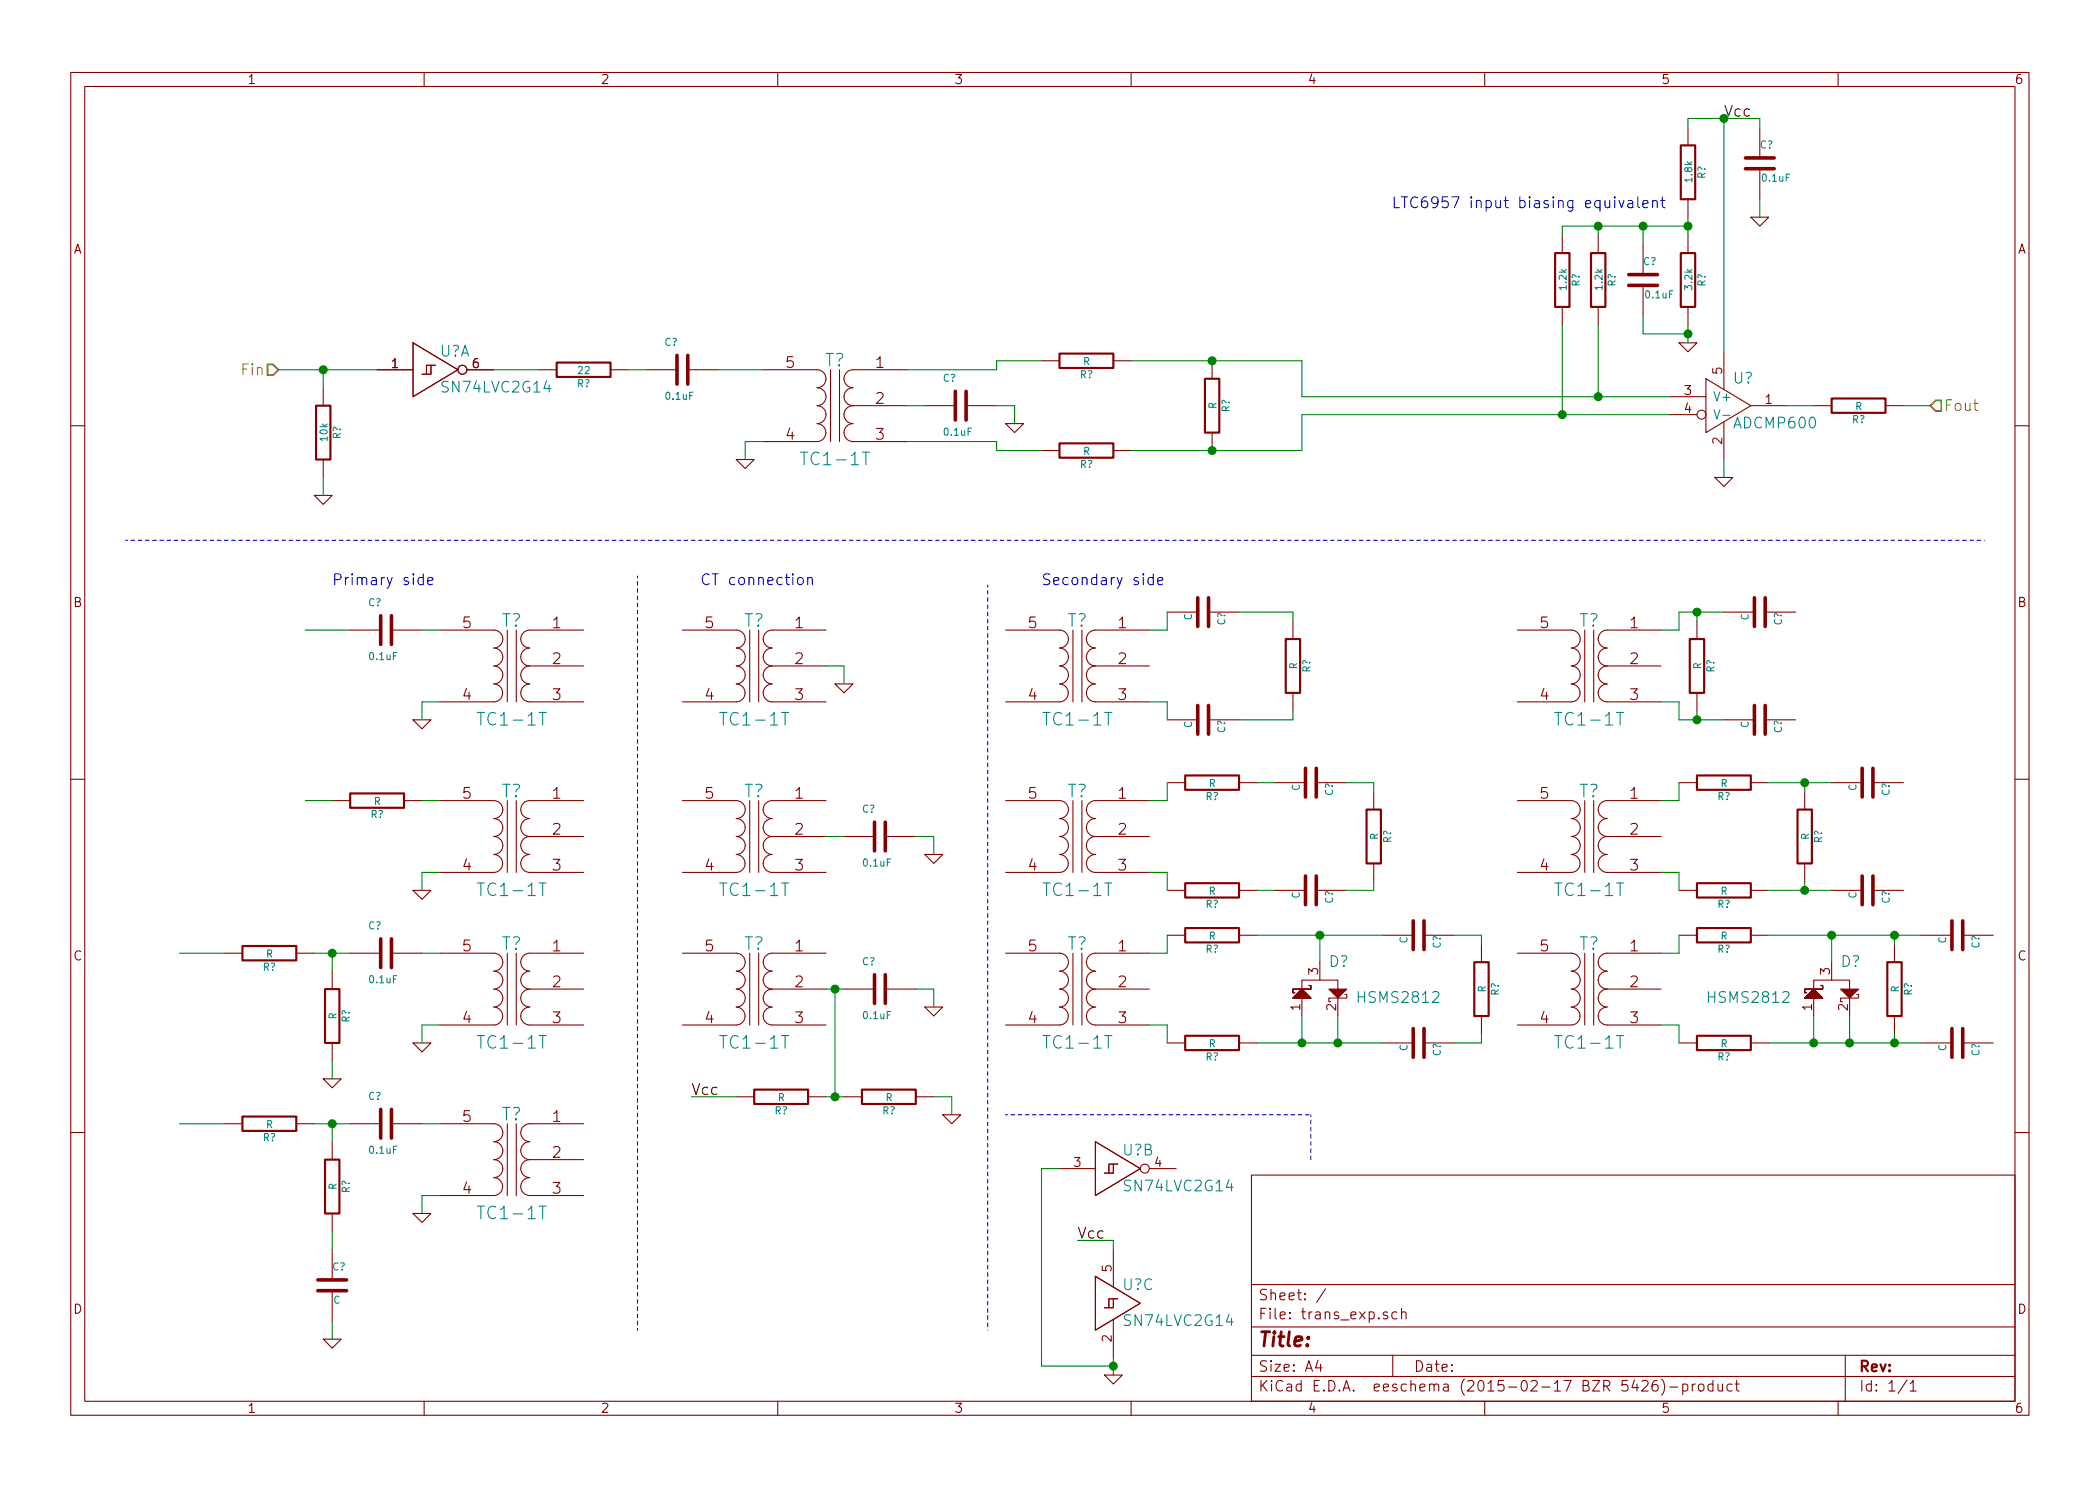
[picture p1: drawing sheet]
EESchema Schematic File Version 2
LIBS:vcg
LIBS:power
LIBS:device
LIBS:transistors
LIBS:conn
LIBS:linear
LIBS:regul
LIBS:74xx
LIBS:cmos4000
LIBS:adc-dac
LIBS:memory
LIBS:xilinx
LIBS:special
LIBS:microcontrollers
LIBS:dsp
LIBS:microchip
LIBS:analog_switches
LIBS:motorola
LIBS:texas
LIBS:intel
LIBS:audio
LIBS:interface
LIBS:digital-audio
LIBS:philips
LIBS:display
LIBS:cypress
LIBS:siliconi
LIBS:opto
LIBS:atmel
LIBS:contrib
LIBS:valves
LIBS:trans_exp-cache
EELAYER 25 0
EELAYER END
$Descr A4 11693 8268
encoding utf-8
Sheet 1 1
Title ""
Date ""
Rev ""
Comp ""
Comment1 ""
Comment2 ""
Comment3 ""
Comment4 ""
$EndDescr
$Comp
L TRANSFO4 T?
U 1 1
P 4650 2250
F 0 "T?" H 4650 2500 70  0000 C CNN
F 1 "TC1-1T" H 4650 1950 70  0000 C CNN
F 2 "" H 4650 2250 60  0000 C CNN
F 3 "" H 4650 2250 60  0000 C CNN
	1    4650 2250
	-1   0    0    -1  
$EndComp
$Comp
L R R?
U 1 1
P 1800 2400
F 0 "R?" V 1880 2400 40  0000 C CNN
F 1 "10k" V 1807 2401 40  0000 C CNN
F 2 "" V 1730 2400 30  0000 C CNN
F 3 "" H 1800 2400 30  0000 C CNN
	1    1800 2400
	1    0    0    -1  
$EndComp
Text HLabel 1550 2050 0    60   Input ~ 0
Fin
$Comp
L C C?
U 1 1
P 3800 2050
F 0 "C?" V 3650 1950 40  0000 L CNN
F 1 "0.1uF" V 3950 1950 40  0000 L CNN
F 2 "" H 3838 1900 30  0000 C CNN
F 3 "" H 3800 2050 60  0000 C CNN
	1    3800 2050
	0    1    1    0   
$EndComp
$Comp
L GND #PWR?
U 1 1
P 1800 2750
F 0 "#PWR?" H 1800 2750 30  0001 C CNN
F 1 "GND" H 1800 2680 30  0001 C CNN
F 2 "" H 1800 2750 60  0000 C CNN
F 3 "" H 1800 2750 60  0000 C CNN
	1    1800 2750
	1    0    0    -1  
$EndComp
$Comp
L GND #PWR?
U 1 1
P 4150 2550
F 0 "#PWR?" H 4150 2550 30  0001 C CNN
F 1 "GND" H 4150 2480 30  0001 C CNN
F 2 "" H 4150 2550 60  0000 C CNN
F 3 "" H 4150 2550 60  0000 C CNN
	1    4150 2550
	1    0    0    -1  
$EndComp
$Comp
L R R?
U 1 1
P 10350 2250
F 0 "R?" V 10430 2250 40  0000 C CNN
F 1 "R" V 10357 2251 40  0000 C CNN
F 2 "" V 10280 2250 30  0000 C CNN
F 3 "" H 10350 2250 30  0000 C CNN
	1    10350 2250
	0    1    1    0   
$EndComp
Text HLabel 10750 2250 2    60   Input ~ 0
Fout
$Comp
L SN74LVC2G14 U?
U 1 1
P 2300 2050
F 0 "U?" H 2450 2150 60  0000 L CNN
F 1 "SN74LVC2G14" H 2450 1950 60  0000 L CNN
F 2 "" H 2300 2050 60  0000 C CNN
F 3 "" H 2300 2050 60  0000 C CNN
	1    2300 2050
	1    0    0    -1  
$EndComp
$Comp
L SN74LVC2G14 U?
U 2 1
P 6100 6500
F 0 "U?" H 6250 6600 60  0000 L CNN
F 1 "SN74LVC2G14" H 6250 6400 60  0000 L CNN
F 2 "" H 6100 6500 60  0000 C CNN
F 3 "" H 6100 6500 60  0000 C CNN
	2    6100 6500
	1    0    0    -1  
$EndComp
$Comp
L SN74LVC2G14 U?
U 3 1
P 6100 7250
F 0 "U?" H 6250 7350 60  0000 L CNN
F 1 "SN74LVC2G14" H 6250 7150 60  0000 L CNN
F 2 "" H 6100 7250 60  0000 C CNN
F 3 "" H 6100 7250 60  0000 C CNN
	3    6100 7250
	1    0    0    -1  
$EndComp
$Comp
L ADCMP600 U?
U 1 1
P 9500 2250
F 0 "U?" H 9650 2400 60  0000 L CNN
F 1 "ADCMP600" H 9650 2150 60  0000 L CNN
F 2 "" H 9500 2250 60  0000 C CNN
F 3 "" H 9500 2250 60  0000 C CNN
	1    9500 2250
	1    0    0    -1  
$EndComp
$Comp
L R R?
U 1 1
P 9400 950
F 0 "R?" V 9480 950 40  0000 C CNN
F 1 "1.8k" V 9407 951 40  0000 C CNN
F 2 "" V 9330 950 30  0000 C CNN
F 3 "" H 9400 950 30  0000 C CNN
	1    9400 950 
	1    0    0    -1  
$EndComp
$Comp
L R R?
U 1 1
P 9400 1550
F 0 "R?" V 9480 1550 40  0000 C CNN
F 1 "3.2k" V 9407 1551 40  0000 C CNN
F 2 "" V 9330 1550 30  0000 C CNN
F 3 "" H 9400 1550 30  0000 C CNN
	1    9400 1550
	1    0    0    -1  
$EndComp
$Comp
L R R?
U 1 1
P 8900 1550
F 0 "R?" V 8980 1550 40  0000 C CNN
F 1 "1.2k" V 8907 1551 40  0000 C CNN
F 2 "" V 8830 1550 30  0000 C CNN
F 3 "" H 8900 1550 30  0000 C CNN
	1    8900 1550
	1    0    0    -1  
$EndComp
$Comp
L R R?
U 1 1
P 8700 1550
F 0 "R?" V 8780 1550 40  0000 C CNN
F 1 "1.2k" V 8707 1551 40  0000 C CNN
F 2 "" V 8630 1550 30  0000 C CNN
F 3 "" H 8700 1550 30  0000 C CNN
	1    8700 1550
	1    0    0    -1  
$EndComp
$Comp
L C C?
U 1 1
P 9150 1550
F 0 "C?" H 9150 1650 40  0000 L CNN
F 1 "0.1uF" H 9156 1465 40  0000 L CNN
F 2 "" H 9188 1400 30  0000 C CNN
F 3 "" H 9150 1550 60  0000 C CNN
	1    9150 1550
	1    0    0    -1  
$EndComp
$Comp
L C C?
U 1 1
P 9800 900
F 0 "C?" H 9800 1000 40  0000 L CNN
F 1 "0.1uF" H 9806 815 40  0000 L CNN
F 2 "" H 9838 750 30  0000 C CNN
F 3 "" H 9800 900 60  0000 C CNN
	1    9800 900 
	1    0    0    -1  
$EndComp
$Comp
L GND #PWR?
U 1 1
P 9800 1200
F 0 "#PWR?" H 9800 1200 30  0001 C CNN
F 1 "GND" H 9800 1130 30  0001 C CNN
F 2 "" H 9800 1200 60  0000 C CNN
F 3 "" H 9800 1200 60  0000 C CNN
	1    9800 1200
	1    0    0    -1  
$EndComp
$Comp
L GND #PWR?
U 1 1
P 9400 1900
F 0 "#PWR?" H 9400 1900 30  0001 C CNN
F 1 "GND" H 9400 1830 30  0001 C CNN
F 2 "" H 9400 1900 60  0000 C CNN
F 3 "" H 9400 1900 60  0000 C CNN
	1    9400 1900
	1    0    0    -1  
$EndComp
$Comp
L GND #PWR?
U 1 1
P 9600 2650
F 0 "#PWR?" H 9600 2650 30  0001 C CNN
F 1 "GND" H 9600 2580 30  0001 C CNN
F 2 "" H 9600 2650 60  0000 C CNN
F 3 "" H 9600 2650 60  0000 C CNN
	1    9600 2650
	1    0    0    -1  
$EndComp
Wire Wire Line
	9400 700  9400 650 
Wire Wire Line
	9400 650  9800 650 
Wire Wire Line
	9800 650  9800 700 
Wire Wire Line
	9600 650  9600 1950
Connection ~ 9600 650 
Wire Wire Line
	9800 1100 9800 1200
Wire Wire Line
	9400 1200 9400 1300
Wire Wire Line
	9400 1800 9400 1900
Wire Wire Line
	9150 1750 9150 1850
Wire Wire Line
	9150 1850 9400 1850
Connection ~ 9400 1850
Wire Wire Line
	8700 1300 8700 1250
Wire Wire Line
	8700 1250 9400 1250
Connection ~ 9400 1250
Wire Wire Line
	8900 1300 8900 1250
Connection ~ 8900 1250
Wire Wire Line
	9150 1350 9150 1250
Connection ~ 9150 1250
Text Label 9600 650  0    60   ~ 0
Vcc
Wire Wire Line
	1550 2050 2100 2050
Wire Wire Line
	1800 2150 1800 2050
Connection ~ 1800 2050
$Comp
L R R?
U 1 1
P 3250 2050
F 0 "R?" V 3330 2050 40  0000 C CNN
F 1 "22" V 3257 2051 40  0000 C CNN
F 2 "" V 3180 2050 30  0000 C CNN
F 3 "" H 3250 2050 30  0000 C CNN
	1    3250 2050
	0    1    1    0   
$EndComp
Wire Wire Line
	1800 2650 1800 2750
Wire Wire Line
	2750 2050 3000 2050
Wire Wire Line
	3500 2050 3600 2050
Wire Wire Line
	4000 2050 4250 2050
Wire Wire Line
	4250 2450 4150 2450
Wire Wire Line
	4150 2450 4150 2550
Wire Wire Line
	6200 7550 6200 7650
Wire Wire Line
	6200 7600 5800 7600
Wire Wire Line
	5800 7600 5800 6500
Wire Wire Line
	5800 6500 5900 6500
Connection ~ 6200 7600
$Comp
L GND #PWR?
U 1 1
P 6200 7650
F 0 "#PWR?" H 6200 7650 30  0001 C CNN
F 1 "GND" H 6200 7580 30  0001 C CNN
F 2 "" H 6200 7650 60  0000 C CNN
F 3 "" H 6200 7650 60  0000 C CNN
	1    6200 7650
	1    0    0    -1  
$EndComp
Wire Wire Line
	6000 6900 6200 6900
Wire Wire Line
	6200 6900 6200 6950
Text Label 6000 6900 0    60   ~ 0
Vcc
$Comp
L C C?
U 1 1
P 5350 2250
F 0 "C?" V 5200 2150 40  0000 L CNN
F 1 "0.1uF" V 5500 2150 40  0000 L CNN
F 2 "" H 5388 2100 30  0000 C CNN
F 3 "" H 5350 2250 60  0000 C CNN
	1    5350 2250
	0    1    1    0   
$EndComp
Wire Wire Line
	9950 2250 10100 2250
Wire Wire Line
	10600 2250 10750 2250
Wire Wire Line
	9600 2550 9600 2650
Wire Wire Line
	8900 1800 8900 2200
Wire Wire Line
	7250 2200 9300 2200
Wire Wire Line
	8700 1800 8700 2300
Wire Wire Line
	7250 2300 9300 2300
$Comp
L GND #PWR?
U 1 1
P 5650 2350
F 0 "#PWR?" H 5650 2350 30  0001 C CNN
F 1 "GND" H 5650 2280 30  0001 C CNN
F 2 "" H 5650 2350 60  0000 C CNN
F 3 "" H 5650 2350 60  0000 C CNN
	1    5650 2350
	1    0    0    -1  
$EndComp
Wire Wire Line
	5550 2250 5650 2250
Wire Wire Line
	5650 2250 5650 2350
Wire Wire Line
	5050 2250 5150 2250
Text Notes 7750 1150 0    60   ~ 0
LTC6957 input biasing equivalent
$Comp
L R R?
U 1 1
P 6050 2000
F 0 "R?" V 6130 2000 40  0000 C CNN
F 1 "R" V 6057 2001 40  0000 C CNN
F 2 "" V 5980 2000 30  0000 C CNN
F 3 "" H 6050 2000 30  0000 C CNN
	1    6050 2000
	0    1    1    0   
$EndComp
$Comp
L R R?
U 1 1
P 6050 2500
F 0 "R?" V 6130 2500 40  0000 C CNN
F 1 "R" V 6057 2501 40  0000 C CNN
F 2 "" V 5980 2500 30  0000 C CNN
F 3 "" H 6050 2500 30  0000 C CNN
	1    6050 2500
	0    1    1    0   
$EndComp
$Comp
L R R?
U 1 1
P 6750 2250
F 0 "R?" V 6830 2250 40  0000 C CNN
F 1 "R" V 6757 2251 40  0000 C CNN
F 2 "" V 6680 2250 30  0000 C CNN
F 3 "" H 6750 2250 30  0000 C CNN
	1    6750 2250
	1    0    0    -1  
$EndComp
Wire Wire Line
	6300 2000 7250 2000
Wire Wire Line
	7250 2000 7250 2200
Connection ~ 8900 2200
Wire Wire Line
	6300 2500 7250 2500
Wire Wire Line
	7250 2500 7250 2300
Connection ~ 8700 2300
Wire Wire Line
	5050 2050 5550 2050
Wire Wire Line
	5550 2050 5550 2000
Wire Wire Line
	5550 2000 5800 2000
Wire Wire Line
	5050 2450 5550 2450
Wire Wire Line
	5550 2450 5550 2500
Wire Wire Line
	5550 2500 5800 2500
Connection ~ 6750 2000
Connection ~ 6750 2500
Text Notes 1850 3250 0    60   ~ 0
Primary side
$Comp
L TRANSFO4 T?
U 1 1
P 2850 3700
F 0 "T?" H 2850 3950 70  0000 C CNN
F 1 "TC1-1T" H 2850 3400 70  0000 C CNN
F 2 "" H 2850 3700 60  0000 C CNN
F 3 "" H 2850 3700 60  0000 C CNN
	1    2850 3700
	-1   0    0    -1  
$EndComp
$Comp
L C C?
U 1 1
P 2150 3500
F 0 "C?" V 2000 3400 40  0000 L CNN
F 1 "0.1uF" V 2300 3400 40  0000 L CNN
F 2 "" H 2188 3350 30  0000 C CNN
F 3 "" H 2150 3500 60  0000 C CNN
	1    2150 3500
	0    1    1    0   
$EndComp
$Comp
L GND #PWR?
U 1 1
P 2350 4000
F 0 "#PWR?" H 2350 4000 30  0001 C CNN
F 1 "GND" H 2350 3930 30  0001 C CNN
F 2 "" H 2350 4000 60  0000 C CNN
F 3 "" H 2350 4000 60  0000 C CNN
	1    2350 4000
	1    0    0    -1  
$EndComp
Wire Wire Line
	1700 3500 1950 3500
Wire Wire Line
	2350 3500 2450 3500
Wire Wire Line
	2450 3900 2350 3900
Wire Wire Line
	2350 3900 2350 4000
$Comp
L TRANSFO4 T?
U 1 1
P 2850 4650
F 0 "T?" H 2850 4900 70  0000 C CNN
F 1 "TC1-1T" H 2850 4350 70  0000 C CNN
F 2 "" H 2850 4650 60  0000 C CNN
F 3 "" H 2850 4650 60  0000 C CNN
	1    2850 4650
	-1   0    0    -1  
$EndComp
$Comp
L GND #PWR?
U 1 1
P 2350 4950
F 0 "#PWR?" H 2350 4950 30  0001 C CNN
F 1 "GND" H 2350 4880 30  0001 C CNN
F 2 "" H 2350 4950 60  0000 C CNN
F 3 "" H 2350 4950 60  0000 C CNN
	1    2350 4950
	1    0    0    -1  
$EndComp
Wire Wire Line
	2350 4450 2450 4450
Wire Wire Line
	2450 4850 2350 4850
Wire Wire Line
	2350 4850 2350 4950
$Comp
L R R?
U 1 1
P 2100 4450
F 0 "R?" V 2180 4450 40  0000 C CNN
F 1 "R" V 2107 4451 40  0000 C CNN
F 2 "" V 2030 4450 30  0000 C CNN
F 3 "" H 2100 4450 30  0000 C CNN
	1    2100 4450
	0    1    1    0   
$EndComp
Wire Wire Line
	1700 4450 1850 4450
$Comp
L TRANSFO4 T?
U 1 1
P 2850 5500
F 0 "T?" H 2850 5750 70  0000 C CNN
F 1 "TC1-1T" H 2850 5200 70  0000 C CNN
F 2 "" H 2850 5500 60  0000 C CNN
F 3 "" H 2850 5500 60  0000 C CNN
	1    2850 5500
	-1   0    0    -1  
$EndComp
$Comp
L C C?
U 1 1
P 2150 5300
F 0 "C?" V 2000 5200 40  0000 L CNN
F 1 "0.1uF" V 2300 5200 40  0000 L CNN
F 2 "" H 2188 5150 30  0000 C CNN
F 3 "" H 2150 5300 60  0000 C CNN
	1    2150 5300
	0    1    1    0   
$EndComp
$Comp
L GND #PWR?
U 1 1
P 2350 5800
F 0 "#PWR?" H 2350 5800 30  0001 C CNN
F 1 "GND" H 2350 5730 30  0001 C CNN
F 2 "" H 2350 5800 60  0000 C CNN
F 3 "" H 2350 5800 60  0000 C CNN
	1    2350 5800
	1    0    0    -1  
$EndComp
Wire Wire Line
	1750 5300 1950 5300
Wire Wire Line
	2350 5300 2450 5300
Wire Wire Line
	2450 5700 2350 5700
Wire Wire Line
	2350 5700 2350 5800
$Comp
L R R?
U 1 1
P 1500 5300
F 0 "R?" V 1580 5300 40  0000 C CNN
F 1 "R" V 1507 5301 40  0000 C CNN
F 2 "" V 1430 5300 30  0000 C CNN
F 3 "" H 1500 5300 30  0000 C CNN
	1    1500 5300
	0    1    1    0   
$EndComp
Wire Wire Line
	1000 5300 1250 5300
$Comp
L R R?
U 1 1
P 1850 5650
F 0 "R?" V 1930 5650 40  0000 C CNN
F 1 "R" V 1857 5651 40  0000 C CNN
F 2 "" V 1780 5650 30  0000 C CNN
F 3 "" H 1850 5650 30  0000 C CNN
	1    1850 5650
	1    0    0    -1  
$EndComp
$Comp
L GND #PWR?
U 1 1
P 1850 6000
F 0 "#PWR?" H 1850 6000 30  0001 C CNN
F 1 "GND" H 1850 5930 30  0001 C CNN
F 2 "" H 1850 6000 60  0000 C CNN
F 3 "" H 1850 6000 60  0000 C CNN
	1    1850 6000
	1    0    0    -1  
$EndComp
Wire Wire Line
	1850 5400 1850 5300
Connection ~ 1850 5300
Wire Wire Line
	1850 5900 1850 6000
$Comp
L TRANSFO4 T?
U 1 1
P 2850 6450
F 0 "T?" H 2850 6700 70  0000 C CNN
F 1 "TC1-1T" H 2850 6150 70  0000 C CNN
F 2 "" H 2850 6450 60  0000 C CNN
F 3 "" H 2850 6450 60  0000 C CNN
	1    2850 6450
	-1   0    0    -1  
$EndComp
$Comp
L C C?
U 1 1
P 2150 6250
F 0 "C?" V 2000 6150 40  0000 L CNN
F 1 "0.1uF" V 2300 6150 40  0000 L CNN
F 2 "" H 2188 6100 30  0000 C CNN
F 3 "" H 2150 6250 60  0000 C CNN
	1    2150 6250
	0    1    1    0   
$EndComp
$Comp
L GND #PWR?
U 1 1
P 2350 6750
F 0 "#PWR?" H 2350 6750 30  0001 C CNN
F 1 "GND" H 2350 6680 30  0001 C CNN
F 2 "" H 2350 6750 60  0000 C CNN
F 3 "" H 2350 6750 60  0000 C CNN
	1    2350 6750
	1    0    0    -1  
$EndComp
Wire Wire Line
	1750 6250 1950 6250
Wire Wire Line
	2350 6250 2450 6250
Wire Wire Line
	2450 6650 2350 6650
Wire Wire Line
	2350 6650 2350 6750
$Comp
L R R?
U 1 1
P 1500 6250
F 0 "R?" V 1580 6250 40  0000 C CNN
F 1 "R" V 1507 6251 40  0000 C CNN
F 2 "" V 1430 6250 30  0000 C CNN
F 3 "" H 1500 6250 30  0000 C CNN
	1    1500 6250
	0    1    1    0   
$EndComp
Wire Wire Line
	1000 6250 1250 6250
$Comp
L R R?
U 1 1
P 1850 6600
F 0 "R?" V 1930 6600 40  0000 C CNN
F 1 "R" V 1857 6601 40  0000 C CNN
F 2 "" V 1780 6600 30  0000 C CNN
F 3 "" H 1850 6600 30  0000 C CNN
	1    1850 6600
	1    0    0    -1  
$EndComp
$Comp
L GND #PWR?
U 1 1
P 1850 7450
F 0 "#PWR?" H 1850 7450 30  0001 C CNN
F 1 "GND" H 1850 7380 30  0001 C CNN
F 2 "" H 1850 7450 60  0000 C CNN
F 3 "" H 1850 7450 60  0000 C CNN
	1    1850 7450
	1    0    0    -1  
$EndComp
Wire Wire Line
	1850 6350 1850 6250
Connection ~ 1850 6250
Wire Wire Line
	1850 6850 1850 6950
$Comp
L C C?
U 1 1
P 1850 7150
F 0 "C?" H 1850 7250 40  0000 L CNN
F 1 "C" H 1856 7065 40  0000 L CNN
F 2 "" H 1888 7000 30  0000 C CNN
F 3 "" H 1850 7150 60  0000 C CNN
	1    1850 7150
	1    0    0    -1  
$EndComp
Wire Wire Line
	1850 7350 1850 7450
Wire Notes Line
	700  3000 11050 3000
Wire Notes Line
	3550 3200 3550 7400
Text Notes 3900 3250 0    60   ~ 0
CT connection
$Comp
L TRANSFO4 T?
U 1 1
P 4200 3700
F 0 "T?" H 4200 3950 70  0000 C CNN
F 1 "TC1-1T" H 4200 3400 70  0000 C CNN
F 2 "" H 4200 3700 60  0000 C CNN
F 3 "" H 4200 3700 60  0000 C CNN
	1    4200 3700
	-1   0    0    -1  
$EndComp
$Comp
L GND #PWR?
U 1 1
P 4700 3800
F 0 "#PWR?" H 4700 3800 30  0001 C CNN
F 1 "GND" H 4700 3730 30  0001 C CNN
F 2 "" H 4700 3800 60  0000 C CNN
F 3 "" H 4700 3800 60  0000 C CNN
	1    4700 3800
	1    0    0    -1  
$EndComp
Wire Wire Line
	4600 3700 4700 3700
Wire Wire Line
	4700 3700 4700 3800
$Comp
L TRANSFO4 T?
U 1 1
P 4200 4650
F 0 "T?" H 4200 4900 70  0000 C CNN
F 1 "TC1-1T" H 4200 4350 70  0000 C CNN
F 2 "" H 4200 4650 60  0000 C CNN
F 3 "" H 4200 4650 60  0000 C CNN
	1    4200 4650
	-1   0    0    -1  
$EndComp
$Comp
L C C?
U 1 1
P 4900 4650
F 0 "C?" V 4750 4550 40  0000 L CNN
F 1 "0.1uF" V 5050 4550 40  0000 L CNN
F 2 "" H 4938 4500 30  0000 C CNN
F 3 "" H 4900 4650 60  0000 C CNN
	1    4900 4650
	0    1    1    0   
$EndComp
$Comp
L GND #PWR?
U 1 1
P 5200 4750
F 0 "#PWR?" H 5200 4750 30  0001 C CNN
F 1 "GND" H 5200 4680 30  0001 C CNN
F 2 "" H 5200 4750 60  0000 C CNN
F 3 "" H 5200 4750 60  0000 C CNN
	1    5200 4750
	1    0    0    -1  
$EndComp
Wire Wire Line
	4600 4650 4700 4650
Wire Wire Line
	5100 4650 5200 4650
Wire Wire Line
	5200 4650 5200 4750
$Comp
L TRANSFO4 T?
U 1 1
P 4200 5500
F 0 "T?" H 4200 5750 70  0000 C CNN
F 1 "TC1-1T" H 4200 5200 70  0000 C CNN
F 2 "" H 4200 5500 60  0000 C CNN
F 3 "" H 4200 5500 60  0000 C CNN
	1    4200 5500
	-1   0    0    -1  
$EndComp
$Comp
L C C?
U 1 1
P 4900 5500
F 0 "C?" V 4750 5400 40  0000 L CNN
F 1 "0.1uF" V 5050 5400 40  0000 L CNN
F 2 "" H 4938 5350 30  0000 C CNN
F 3 "" H 4900 5500 60  0000 C CNN
	1    4900 5500
	0    1    1    0   
$EndComp
$Comp
L GND #PWR?
U 1 1
P 5200 5600
F 0 "#PWR?" H 5200 5600 30  0001 C CNN
F 1 "GND" H 5200 5530 30  0001 C CNN
F 2 "" H 5200 5600 60  0000 C CNN
F 3 "" H 5200 5600 60  0000 C CNN
	1    5200 5600
	1    0    0    -1  
$EndComp
Wire Wire Line
	4600 5500 4700 5500
Wire Wire Line
	5100 5500 5200 5500
Wire Wire Line
	5200 5500 5200 5600
$Comp
L R R?
U 1 1
P 4350 6100
F 0 "R?" V 4430 6100 40  0000 C CNN
F 1 "R" V 4357 6101 40  0000 C CNN
F 2 "" V 4280 6100 30  0000 C CNN
F 3 "" H 4350 6100 30  0000 C CNN
	1    4350 6100
	0    1    1    0   
$EndComp
$Comp
L R R?
U 1 1
P 4950 6100
F 0 "R?" V 5030 6100 40  0000 C CNN
F 1 "R" V 4957 6101 40  0000 C CNN
F 2 "" V 4880 6100 30  0000 C CNN
F 3 "" H 4950 6100 30  0000 C CNN
	1    4950 6100
	0    1    1    0   
$EndComp
$Comp
L GND #PWR?
U 1 1
P 5300 6200
F 0 "#PWR?" H 5300 6200 30  0001 C CNN
F 1 "GND" H 5300 6130 30  0001 C CNN
F 2 "" H 5300 6200 60  0000 C CNN
F 3 "" H 5300 6200 60  0000 C CNN
	1    5300 6200
	1    0    0    -1  
$EndComp
Wire Wire Line
	3850 6100 4100 6100
Wire Wire Line
	4600 6100 4700 6100
Wire Wire Line
	5200 6100 5300 6100
Wire Wire Line
	5300 6100 5300 6200
Wire Wire Line
	4650 6100 4650 5500
Connection ~ 4650 5500
Connection ~ 4650 6100
Text Label 3850 6100 0    60   ~ 0
Vcc
Wire Notes Line
	5500 3250 5500 7400
Wire Notes Line
	5600 6200 7300 6200
Wire Notes Line
	7300 6200 7300 6450
Text Notes 5800 3250 0    60   ~ 0
Secondary side
$Comp
L TRANSFO4 T?
U 1 1
P 6000 3700
F 0 "T?" H 6000 3950 70  0000 C CNN
F 1 "TC1-1T" H 6000 3400 70  0000 C CNN
F 2 "" H 6000 3700 60  0000 C CNN
F 3 "" H 6000 3700 60  0000 C CNN
	1    6000 3700
	-1   0    0    -1  
$EndComp
$Comp
L TRANSFO4 T?
U 1 1
P 6000 4650
F 0 "T?" H 6000 4900 70  0000 C CNN
F 1 "TC1-1T" H 6000 4350 70  0000 C CNN
F 2 "" H 6000 4650 60  0000 C CNN
F 3 "" H 6000 4650 60  0000 C CNN
	1    6000 4650
	-1   0    0    -1  
$EndComp
$Comp
L TRANSFO4 T?
U 1 1
P 6000 5500
F 0 "T?" H 6000 5750 70  0000 C CNN
F 1 "TC1-1T" H 6000 5200 70  0000 C CNN
F 2 "" H 6000 5500 60  0000 C CNN
F 3 "" H 6000 5500 60  0000 C CNN
	1    6000 5500
	-1   0    0    -1  
$EndComp
$Comp
L C C?
U 1 1
P 6700 3400
F 0 "C?" H 6700 3500 40  0000 L CNN
F 1 "C" H 6706 3315 40  0000 L CNN
F 2 "" H 6738 3250 30  0000 C CNN
F 3 "" H 6700 3400 60  0000 C CNN
	1    6700 3400
	0    1    1    0   
$EndComp
$Comp
L C C?
U 1 1
P 6700 4000
F 0 "C?" H 6700 4100 40  0000 L CNN
F 1 "C" H 6706 3915 40  0000 L CNN
F 2 "" H 6738 3850 30  0000 C CNN
F 3 "" H 6700 4000 60  0000 C CNN
	1    6700 4000
	0    1    1    0   
$EndComp
$Comp
L R R?
U 1 1
P 7200 3700
F 0 "R?" V 7280 3700 40  0000 C CNN
F 1 "R" V 7207 3701 40  0000 C CNN
F 2 "" V 7130 3700 30  0000 C CNN
F 3 "" H 7200 3700 30  0000 C CNN
	1    7200 3700
	1    0    0    -1  
$EndComp
$Comp
L R R?
U 1 1
P 6750 4350
F 0 "R?" V 6830 4350 40  0000 C CNN
F 1 "R" V 6757 4351 40  0000 C CNN
F 2 "" V 6680 4350 30  0000 C CNN
F 3 "" H 6750 4350 30  0000 C CNN
	1    6750 4350
	0    1    1    0   
$EndComp
$Comp
L R R?
U 1 1
P 6750 4950
F 0 "R?" V 6830 4950 40  0000 C CNN
F 1 "R" V 6757 4951 40  0000 C CNN
F 2 "" V 6680 4950 30  0000 C CNN
F 3 "" H 6750 4950 30  0000 C CNN
	1    6750 4950
	0    1    1    0   
$EndComp
$Comp
L C C?
U 1 1
P 7300 4350
F 0 "C?" H 7300 4450 40  0000 L CNN
F 1 "C" H 7306 4265 40  0000 L CNN
F 2 "" H 7338 4200 30  0000 C CNN
F 3 "" H 7300 4350 60  0000 C CNN
	1    7300 4350
	0    1    1    0   
$EndComp
$Comp
L C C?
U 1 1
P 7300 4950
F 0 "C?" H 7300 5050 40  0000 L CNN
F 1 "C" H 7306 4865 40  0000 L CNN
F 2 "" H 7338 4800 30  0000 C CNN
F 3 "" H 7300 4950 60  0000 C CNN
	1    7300 4950
	0    1    1    0   
$EndComp
$Comp
L R R?
U 1 1
P 7650 4650
F 0 "R?" V 7730 4650 40  0000 C CNN
F 1 "R" V 7657 4651 40  0000 C CNN
F 2 "" V 7580 4650 30  0000 C CNN
F 3 "" H 7650 4650 30  0000 C CNN
	1    7650 4650
	1    0    0    -1  
$EndComp
Wire Wire Line
	6400 3500 6500 3500
Wire Wire Line
	6500 3500 6500 3400
Wire Wire Line
	6400 3900 6500 3900
Wire Wire Line
	6500 3900 6500 4000
Wire Wire Line
	6900 4000 7200 4000
Wire Wire Line
	7200 4000 7200 3950
Wire Wire Line
	6900 3400 7200 3400
Wire Wire Line
	7200 3400 7200 3450
Wire Wire Line
	6400 4450 6500 4450
Wire Wire Line
	6500 4450 6500 4350
Wire Wire Line
	6400 4850 6500 4850
Wire Wire Line
	6500 4850 6500 4950
Wire Wire Line
	7000 4350 7100 4350
Wire Wire Line
	7000 4950 7100 4950
Wire Wire Line
	7500 4350 7650 4350
Wire Wire Line
	7650 4350 7650 4400
Wire Wire Line
	7500 4950 7650 4950
Wire Wire Line
	7650 4950 7650 4900
$Comp
L R R?
U 1 1
P 6750 5200
F 0 "R?" V 6830 5200 40  0000 C CNN
F 1 "R" V 6757 5201 40  0000 C CNN
F 2 "" V 6680 5200 30  0000 C CNN
F 3 "" H 6750 5200 30  0000 C CNN
	1    6750 5200
	0    1    1    0   
$EndComp
$Comp
L R R?
U 1 1
P 6750 5800
F 0 "R?" V 6830 5800 40  0000 C CNN
F 1 "R" V 6757 5801 40  0000 C CNN
F 2 "" V 6680 5800 30  0000 C CNN
F 3 "" H 6750 5800 30  0000 C CNN
	1    6750 5800
	0    1    1    0   
$EndComp
$Comp
L C C?
U 1 1
P 7900 5200
F 0 "C?" H 7900 5300 40  0000 L CNN
F 1 "C" H 7906 5115 40  0000 L CNN
F 2 "" H 7938 5050 30  0000 C CNN
F 3 "" H 7900 5200 60  0000 C CNN
	1    7900 5200
	0    1    1    0   
$EndComp
$Comp
L C C?
U 1 1
P 7900 5800
F 0 "C?" H 7900 5900 40  0000 L CNN
F 1 "C" H 7906 5715 40  0000 L CNN
F 2 "" H 7938 5650 30  0000 C CNN
F 3 "" H 7900 5800 60  0000 C CNN
	1    7900 5800
	0    1    1    0   
$EndComp
$Comp
L R R?
U 1 1
P 8250 5500
F 0 "R?" V 8330 5500 40  0000 C CNN
F 1 "R" V 8257 5501 40  0000 C CNN
F 2 "" V 8180 5500 30  0000 C CNN
F 3 "" H 8250 5500 30  0000 C CNN
	1    8250 5500
	1    0    0    -1  
$EndComp
Wire Wire Line
	7000 5200 7700 5200
Wire Wire Line
	7000 5800 7700 5800
Wire Wire Line
	8100 5200 8250 5200
Wire Wire Line
	8250 5200 8250 5250
Wire Wire Line
	8100 5800 8250 5800
Wire Wire Line
	8250 5800 8250 5750
$Comp
L HSMS2812 D?
U 1 1
P 7350 5500
F 0 "D?" H 7400 5650 60  0000 L CNN
F 1 "HSMS2812" H 7550 5450 60  0000 L CNN
F 2 "" V 7250 5450 60  0000 C CNN
F 3 "" V 7250 5450 60  0000 C CNN
	1    7350 5500
	1    0    0    -1  
$EndComp
Wire Wire Line
	6400 5300 6500 5300
Wire Wire Line
	6500 5300 6500 5200
Wire Wire Line
	6400 5700 6500 5700
Wire Wire Line
	6500 5700 6500 5800
Wire Wire Line
	7350 5350 7350 5200
Connection ~ 7350 5200
Wire Wire Line
	7250 5650 7250 5800
Connection ~ 7250 5800
Wire Wire Line
	7450 5650 7450 5800
Connection ~ 7450 5800
$Comp
L TRANSFO4 T?
U 1 1
P 8850 5500
F 0 "T?" H 8850 5750 70  0000 C CNN
F 1 "TC1-1T" H 8850 5200 70  0000 C CNN
F 2 "" H 8850 5500 60  0000 C CNN
F 3 "" H 8850 5500 60  0000 C CNN
	1    8850 5500
	-1   0    0    -1  
$EndComp
$Comp
L R R?
U 1 1
P 9600 5200
F 0 "R?" V 9680 5200 40  0000 C CNN
F 1 "R" V 9607 5201 40  0000 C CNN
F 2 "" V 9530 5200 30  0000 C CNN
F 3 "" H 9600 5200 30  0000 C CNN
	1    9600 5200
	0    1    1    0   
$EndComp
$Comp
L R R?
U 1 1
P 9600 5800
F 0 "R?" V 9680 5800 40  0000 C CNN
F 1 "R" V 9607 5801 40  0000 C CNN
F 2 "" V 9530 5800 30  0000 C CNN
F 3 "" H 9600 5800 30  0000 C CNN
	1    9600 5800
	0    1    1    0   
$EndComp
Wire Wire Line
	9850 5200 10700 5200
Wire Wire Line
	9850 5800 10700 5800
$Comp
L HSMS2812 D?
U 1 1
P 10200 5500
F 0 "D?" H 10250 5650 60  0000 L CNN
F 1 "HSMS2812" H 9500 5450 60  0000 L CNN
F 2 "" V 10100 5450 60  0000 C CNN
F 3 "" V 10100 5450 60  0000 C CNN
	1    10200 5500
	1    0    0    -1  
$EndComp
Wire Wire Line
	9250 5300 9350 5300
Wire Wire Line
	9350 5300 9350 5200
Wire Wire Line
	9250 5700 9350 5700
Wire Wire Line
	9350 5700 9350 5800
Wire Wire Line
	10200 5350 10200 5200
Connection ~ 10200 5200
Wire Wire Line
	10100 5650 10100 5800
Connection ~ 10100 5800
Wire Wire Line
	10300 5650 10300 5800
Connection ~ 10300 5800
$Comp
L TRANSFO4 T?
U 1 1
P 8850 3700
F 0 "T?" H 8850 3950 70  0000 C CNN
F 1 "TC1-1T" H 8850 3400 70  0000 C CNN
F 2 "" H 8850 3700 60  0000 C CNN
F 3 "" H 8850 3700 60  0000 C CNN
	1    8850 3700
	-1   0    0    -1  
$EndComp
$Comp
L TRANSFO4 T?
U 1 1
P 8850 4650
F 0 "T?" H 8850 4900 70  0000 C CNN
F 1 "TC1-1T" H 8850 4350 70  0000 C CNN
F 2 "" H 8850 4650 60  0000 C CNN
F 3 "" H 8850 4650 60  0000 C CNN
	1    8850 4650
	-1   0    0    -1  
$EndComp
$Comp
L C C?
U 1 1
P 9800 3400
F 0 "C?" H 9800 3500 40  0000 L CNN
F 1 "C" H 9806 3315 40  0000 L CNN
F 2 "" H 9838 3250 30  0000 C CNN
F 3 "" H 9800 3400 60  0000 C CNN
	1    9800 3400
	0    1    1    0   
$EndComp
$Comp
L C C?
U 1 1
P 9800 4000
F 0 "C?" H 9800 4100 40  0000 L CNN
F 1 "C" H 9806 3915 40  0000 L CNN
F 2 "" H 9838 3850 30  0000 C CNN
F 3 "" H 9800 4000 60  0000 C CNN
	1    9800 4000
	0    1    1    0   
$EndComp
$Comp
L R R?
U 1 1
P 9450 3700
F 0 "R?" V 9530 3700 40  0000 C CNN
F 1 "R" V 9457 3701 40  0000 C CNN
F 2 "" V 9380 3700 30  0000 C CNN
F 3 "" H 9450 3700 30  0000 C CNN
	1    9450 3700
	1    0    0    -1  
$EndComp
$Comp
L R R?
U 1 1
P 9600 4350
F 0 "R?" V 9680 4350 40  0000 C CNN
F 1 "R" V 9607 4351 40  0000 C CNN
F 2 "" V 9530 4350 30  0000 C CNN
F 3 "" H 9600 4350 30  0000 C CNN
	1    9600 4350
	0    1    1    0   
$EndComp
$Comp
L R R?
U 1 1
P 9600 4950
F 0 "R?" V 9680 4950 40  0000 C CNN
F 1 "R" V 9607 4951 40  0000 C CNN
F 2 "" V 9530 4950 30  0000 C CNN
F 3 "" H 9600 4950 30  0000 C CNN
	1    9600 4950
	0    1    1    0   
$EndComp
Wire Wire Line
	9250 3500 9350 3500
Wire Wire Line
	9250 3900 9350 3900
Wire Wire Line
	9250 4450 9350 4450
Wire Wire Line
	9350 4450 9350 4350
Wire Wire Line
	9250 4850 9350 4850
Wire Wire Line
	9350 4850 9350 4950
Wire Wire Line
	9850 4350 10200 4350
Wire Wire Line
	9850 4950 10200 4950
Wire Wire Line
	9350 3500 9350 3400
Wire Wire Line
	9350 3400 9600 3400
Wire Wire Line
	9350 3900 9350 4000
Wire Wire Line
	9350 4000 9600 4000
Wire Wire Line
	9450 3950 9450 4000
Connection ~ 9450 4000
Wire Wire Line
	9450 3450 9450 3400
Connection ~ 9450 3400
$Comp
L C C?
U 1 1
P 10400 4350
F 0 "C?" H 10400 4450 40  0000 L CNN
F 1 "C" H 10406 4265 40  0000 L CNN
F 2 "" H 10438 4200 30  0000 C CNN
F 3 "" H 10400 4350 60  0000 C CNN
	1    10400 4350
	0    1    1    0   
$EndComp
$Comp
L C C?
U 1 1
P 10400 4950
F 0 "C?" H 10400 5050 40  0000 L CNN
F 1 "C" H 10406 4865 40  0000 L CNN
F 2 "" H 10438 4800 30  0000 C CNN
F 3 "" H 10400 4950 60  0000 C CNN
	1    10400 4950
	0    1    1    0   
$EndComp
$Comp
L R R?
U 1 1
P 10050 4650
F 0 "R?" V 10130 4650 40  0000 C CNN
F 1 "R" V 10057 4651 40  0000 C CNN
F 2 "" V 9980 4650 30  0000 C CNN
F 3 "" H 10050 4650 30  0000 C CNN
	1    10050 4650
	1    0    0    -1  
$EndComp
Wire Wire Line
	10050 4900 10050 4950
Connection ~ 10050 4950
Wire Wire Line
	10050 4400 10050 4350
Connection ~ 10050 4350
$Comp
L C C?
U 1 1
P 10900 5200
F 0 "C?" H 10900 5300 40  0000 L CNN
F 1 "C" H 10906 5115 40  0000 L CNN
F 2 "" H 10938 5050 30  0000 C CNN
F 3 "" H 10900 5200 60  0000 C CNN
	1    10900 5200
	0    1    1    0   
$EndComp
$Comp
L C C?
U 1 1
P 10900 5800
F 0 "C?" H 10900 5900 40  0000 L CNN
F 1 "C" H 10906 5715 40  0000 L CNN
F 2 "" H 10938 5650 30  0000 C CNN
F 3 "" H 10900 5800 60  0000 C CNN
	1    10900 5800
	0    1    1    0   
$EndComp
$Comp
L R R?
U 1 1
P 10550 5500
F 0 "R?" V 10630 5500 40  0000 C CNN
F 1 "R" V 10557 5501 40  0000 C CNN
F 2 "" V 10480 5500 30  0000 C CNN
F 3 "" H 10550 5500 30  0000 C CNN
	1    10550 5500
	1    0    0    -1  
$EndComp
Wire Wire Line
	10550 5800 10550 5750
Connection ~ 10550 5800
Wire Wire Line
	10550 5200 10550 5250
Connection ~ 10550 5200
$EndSCHEMATC
